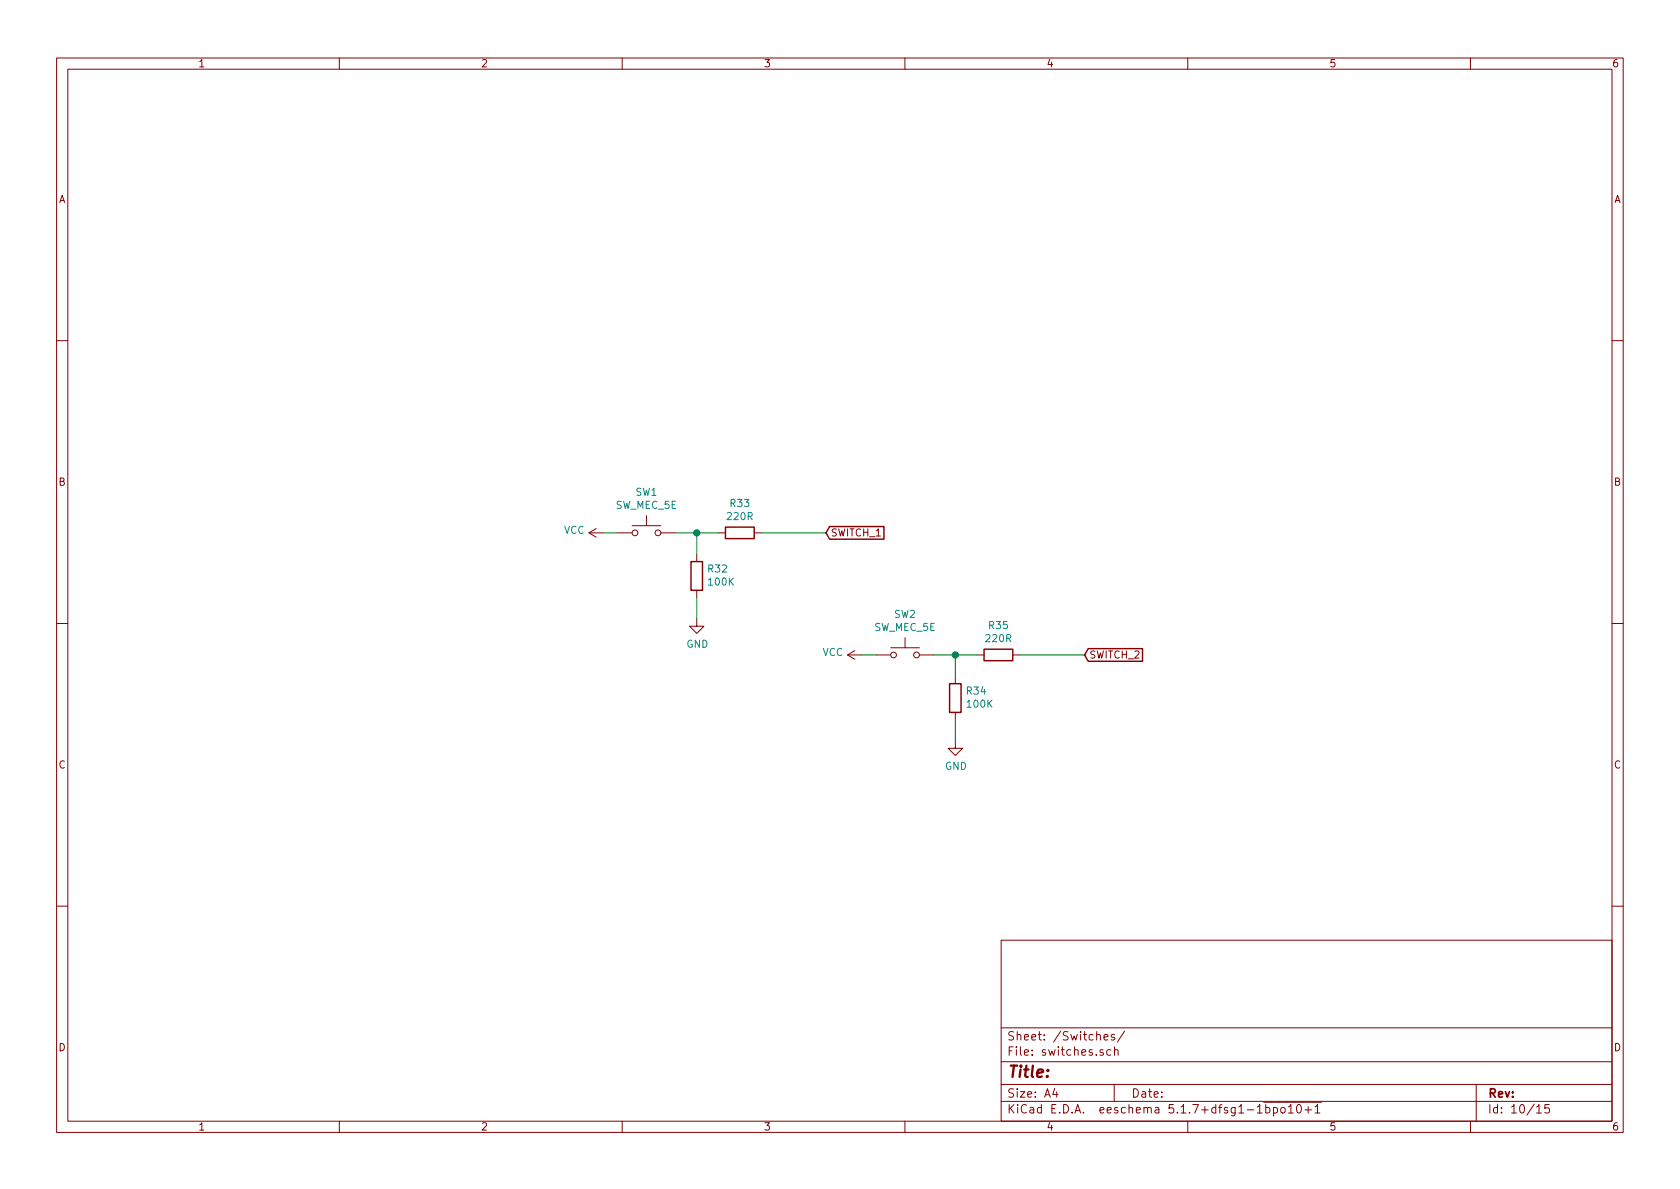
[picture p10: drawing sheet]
<svg xmlns="http://www.w3.org/2000/svg" width="297mm" height="210mm" viewBox="0 0 297 210" stroke-linecap="round" stroke-linejoin="round" font-family="sans-serif">
<g fill="none" stroke="#840000" stroke-width=".18">
<path d="M10 10.3h277v189.9h-277zM12 12.2h273v186.1h-273zM60 10.3v1.9M110 10.3v1.9M160 10.3v1.9M210 10.3v1.9M260 10.3v1.9M10 60.2h2M285 60.2h2M104.1 94.2h2.6M104.1 94.2l1.3 .8M105.4 93.5l-1.3 .7"/>
<path d="M109.2 94.2h2.6M111.8 93h5M114.3 91.2v1.8M116.8 94.2h2.6M123.2 98v1.3M127 94.2h1.3M133.3 94.2h1.3M10 110.3h2M123.2 109.5v1.2h1.3l-1.3 1.3-1.3-1.3h1.3M123.2 104.4v1.3M149.9 115.8l1.2 .8M149.9 115.8h2.5"/>
<path d="M151.1 115.1l-1.2 .7M154.9 115.8h2.6M157.5 114.5h5.1M160 112.8v1.7M162.6 115.8h2.5M168.9 119.6v1.3M172.7 115.8h1.3M179.1 115.8h1.2M285 110.3h2M168.9 131.1v1.2h1.3l-1.3 1.3-1.3-1.3h1.3M168.9 126v1.2M10 160.2h2"/>
<path d="M177 166.3h108v32h-108zM285 160.2h2M60 198.3v1.9M110 198.3v1.9M160 198.3v1.9M177 194.8h108M177 191.8h108M177 187.8h108M177 181.8h108M186.5 192.5l-.4 1h1M186.8 193v1M195 185.7l-.3-.1-.2 .2 .1 .2 .4 .2v.3h-.5"/>
<path d="M195.2 183.4l.7-.1-.1-.3-.4-.1-.2 .2 .1 .7h.5M196.4 185.7l-.4-.1-.3 .3 .1 .6 .2 .1 .4-.1M197 191.8v3M197.1 185.7l.2-.1 .3 .1 .1 .9M197.1 183a.37 .37 0 0 0-.6 .1v.3l.6 .1v.1l-.2 .3-.4-.1M197.1 185.1v1.5M198.8 182.3l-1.2 2M210 198.3v1.9M222.3 196.8h.9M223.4 194.9h10.3M223.8 195.9l.4-.1 .3 .3v.6l-.3 .1-.4-.1M223.8 195.3v1.5"/>
<path d="M225.2 195.9l.4-.1 .3 .3-.1 .6-.2 .1-.4-.1M225.2 195.8v1.5M226.5 196l.2-.2 .5 .2v.5l-.1 .2-.4 .1-.2-.1zM227.8 195.8l.4-.5v1.5M227.8 196.8h.9M229.4 195.4l.2-.1a.8 .8 0 0 1 .5 .8 .8 .8 0 0 1-.5 .7 1 1 0 0 1-.2-1.4zM230.7 196.3h1.2M231.3 195.7v1.1M232.5 195.8l.4-.5v1.5M232.5 196.8h.9M260 198.3v1.9M261 191.8v6.5"/>
<path d="M271.7 195.8l.4-.5v1.5M271.7 196.8h.8M273.9 195.3h-.7l-.1 .7 .2-.1 .5 .1 .2 .2-.1 .5-.2 .1-.6-.1"/>
<circle cx="112.3" cy="94.2" r=".51"/>
<circle cx="116.3" cy="94.2" r=".51"/>
<circle cx="158" cy="115.8" r=".51"/>
<circle cx="162.1" cy="115.8" r=".51"/>
</g>
<path d="M122.2 99.3h2v5.1h-2zM128.3 93.2h5v2h-5zM146.7 93.1h9.6v2.2h-9.6l-.7-1.1zM174 114.8h5.1v2h-5.1zM192.4 114.7h9.6v2.2h-9.6l-.6-1.1zM167.9 120.9h2v5.1h-2z" fill="none" stroke="#840000" stroke-width=".25"/>
<path d="M106.7 94.2h2.5M119.4 94.2h7.6M123.2 94.2v3.8M134.6 94.2h11.4M123.2 105.7v3.8M152.4 115.8h2.5M165.1 115.8h7.6M168.9 115.8v3.8M180.3 115.8h11.5M168.9 127.2v3.9" fill="none" stroke="#008400" stroke-width=".18"/>
<g fill="#008400" stroke="#008400" stroke-width=".25">
<circle cx="168.9" cy="115.8" r=".51"/>
<circle cx="123.2" cy="94.2" r=".51"/>
</g>
<text font-size="2.8" fill="#840000" x="178" y="190.5">Title:</text>
<g font-size="2.1" fill="#840000">
<text x="178" y="184">Sheet: /Switches/</text>
<text x="178" y="186.7">File: switches.sch</text>
<text x="178" y="196.9">KiCad E.D.A. eeschema 5.1.7+dfsg1-1bpo10+1</text>
<text x="178" y="194.1">Size: A4</text>
<text x="200" y="194.1">Date:</text>
<text x="263" y="194.1">Rev:</text>
<text x="263" y="196.9">Id: 10/15</text>
</g>
<g font-size="1.8" fill="#840000">
<text x="35" y="11.9">1</text>
<text x="85" y="11.9">2</text>
<text x="135" y="11.9">3</text>
<text x="185" y="11.9">4</text>
<text x="235" y="11.9">5</text>
<text x="285" y="11.9">6</text>
<text x="10.4" y="35.9">A</text>
<text x="285.4" y="35.9">A</text>
<text x="10.4" y="85.9">B</text>
<text x="285.4" y="85.9">B</text>
<text x="146.8" y="94.9">SWITCH_1</text>
<text x="192.6" y="116.5">SWITCH_2</text>
<text x="10.4" y="135.9">C</text>
<text x="285.4" y="135.9">C</text>
<text x="10.4" y="185.9">D</text>
<text x="285.4" y="185.9">D</text>
<text x="35" y="199.9">1</text>
<text x="85" y="199.9">2</text>
<text x="135" y="199.9">3</text>
<text x="185" y="199.9">4</text>
<text x="235" y="199.9">5</text>
<text x="285" y="199.9">6</text>
</g>
<g font-size="1.8" fill="#008484">
<text x="108.8" y="90">SW_MEC_5E</text>
<text x="112.4" y="87.7">SW1</text>
<text x="129.2" y="89.7">R33</text>
<text x="99.7" y="94.4">VCC</text>
<text x="128.7" y="92">220R</text>
<text x="125.2" y="101.2">R32</text>
<text x="125.4" y="103.6">100K</text>
<text x="154.6" y="111.6">SW_MEC_5E</text>
<text x="158.1" y="109.3">SW2</text>
<text x="174.4" y="113.6">220R</text>
<text x="174.9" y="111.2">R35</text>
<text x="121.4" y="114.5">GND</text>
<text x="145.4" y="116">VCC</text>
<text x="171" y="122.8">R34</text>
<text x="171.1" y="125.1">100K</text>
<text x="167.1" y="136.1">GND</text>
</g>
</svg>
